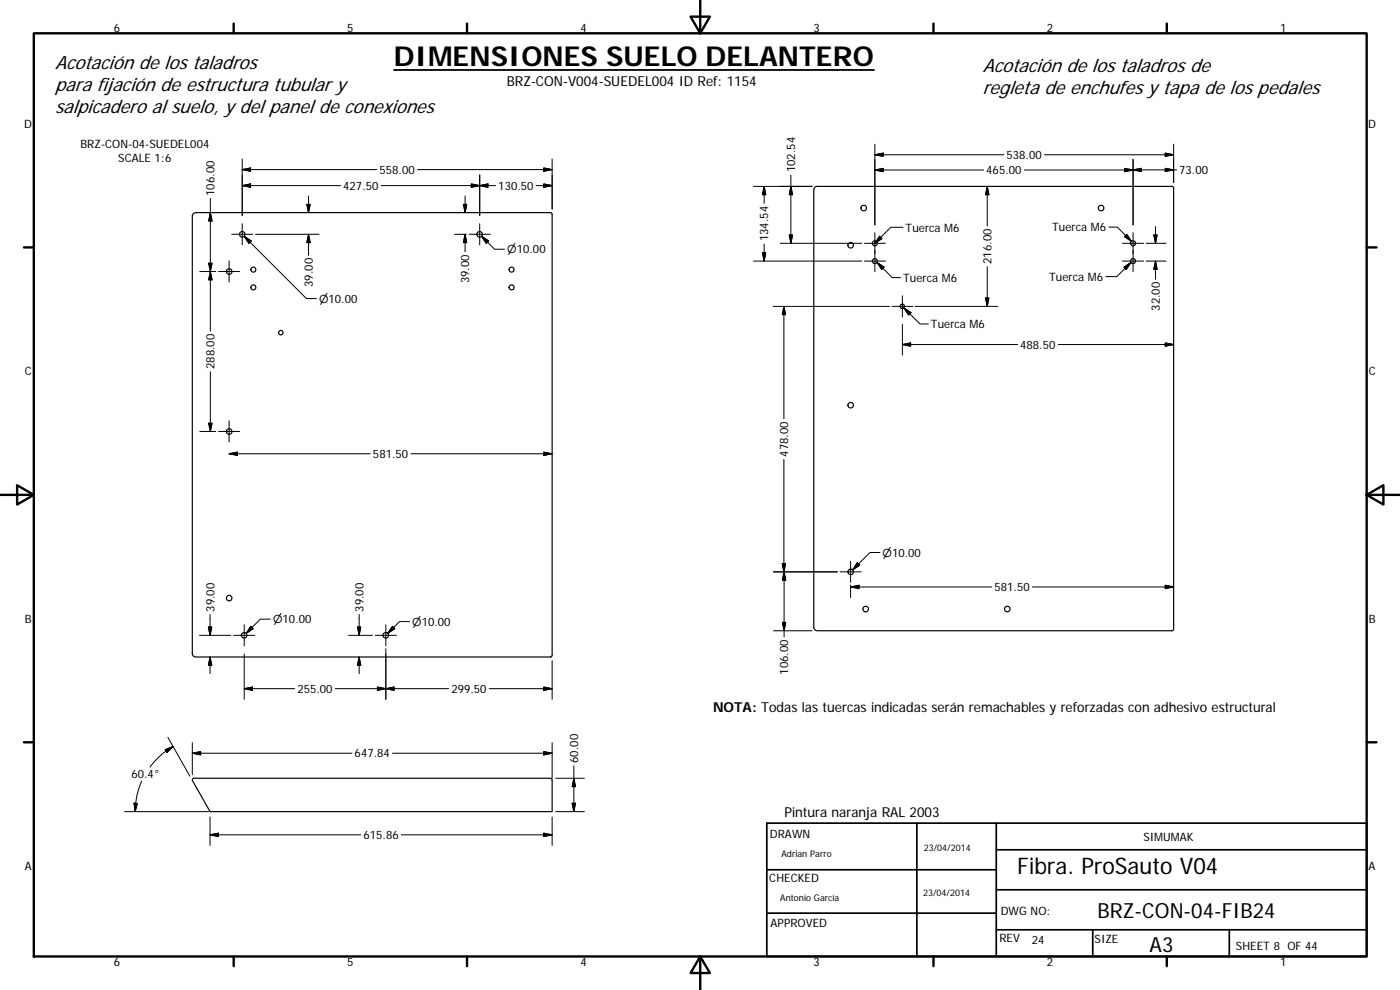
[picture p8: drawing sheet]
<svg xmlns="http://www.w3.org/2000/svg" width="420mm" height="297mm" viewBox="0 0 420 297" stroke-linecap="round" stroke-linejoin="round" font-family="sans-serif">
<g fill="none" stroke="#000" stroke-width=".36">
<path d="M244.4 56.3l.7-.4h106.8l.3 .5-.1 132.6-.4 .3h-106.4a1.08 1.08 0 0 1-1.1-1.1v-131.3zM58 64.1l.8-.3h106.4l.5 .5-.1 132.6-.4 .2h-106.4a1.01 1.01 0 0 1-1.1-1v-131.3zM57.9 233.6l107.3-.1 .5 .5v9.5h-102.7l-5.2-9.2z"/>
<circle cx="72.7" cy="70.3" r=".83"/>
<circle cx="143.9" cy="70.3" r=".83"/>
<circle cx="255.3" cy="73.6" r=".83"/>
<circle cx="259.2" cy="62.4" r=".83"/>
<circle cx="262.5" cy="73" r=".74"/>
<circle cx="262.5" cy="78.3" r=".75"/>
<circle cx="330.5" cy="62.4" r=".83"/>
<circle cx="340" cy="73" r=".74"/>
<circle cx="340" cy="78.3" r=".75"/>
<circle cx="68.8" cy="81.5" r=".83"/>
<circle cx="76" cy="86.2" r=".76"/>
<circle cx="76" cy="80.9" r=".76"/>
<circle cx="84.3" cy="99.8" r=".67"/>
<circle cx="153.5" cy="86.2" r=".76"/>
<circle cx="153.5" cy="80.9" r=".76"/>
<circle cx="270.8" cy="91.9" r=".67"/>
<circle cx="68.8" cy="129.5" r=".83"/>
<circle cx="255.3" cy="121.6" r=".84"/>
<circle cx="68.8" cy="179.5" r=".83"/>
<circle cx="255.3" cy="171.6" r=".83"/>
<circle cx="73.3" cy="190.6" r=".83"/>
<circle cx="115.8" cy="190.6" r=".83"/>
<circle cx="259.8" cy="182.7" r=".83"/>
<circle cx="302.3" cy="182.7" r=".83"/>
</g>
<g fill="none" stroke="#000" stroke-width=".71">
<path d="M10.1 10h400.1v277h-400.1zM70.1 7.1v2.9M140.2 7.1v2.9M207.3 5h5.8l-2.9 5zM210.2 0v10M280.2 7.1v2.9M350.2 7.1v2.9M7.2 74.2h2.9M410.2 74.2h2.9M.2 148.5h9.9M5.1 145.6l5 2.9-5 2.9zM410.2 148.5l5-2.9v5.8z"/>
<path d="M410.2 148.5h9.9M7.2 222.7h2.9M410.2 222.7h2.9M70.1 287v2.9M140.2 287v2.9M210.2 287l2.9 5h-5.8zM210.2 287v10M280.2 287v2.9M350.2 287v2.9"/>
</g>
<path d="M230.1 247h180.1v40h-180.1zM275.2 247v40M299 255h111.2M299 247v40M230.1 274h68.9M230.1 261h68.9M299 279h111.2M299 267h111.2M327.9 279v8M368.9 279v8" fill="none" stroke="#000" stroke-width=".51"/>
<path d="M118.2 21h144.1" fill="none" stroke="#000" stroke-width=".53"/>
<g fill="none" stroke="#000" stroke-width=".3">
<path d="M63.1 59.6v39.8M72.7 47.7v17M72.7 50.9l2.5-.5v1zM72.7 55.7l2.5-.5v1zM72.7 55.7h29.5M72.7 50.9h40.4M92.6 58.8v5M114.4 55.7h34.3M125.3 50.9h40.4M139.6 58.8v5M141.4 55.2l2.6 .5-2.6 .5zM144 52.5v12.2"/>
<path d="M144 55.7l2.4-.5v1zM160.9 55.7h4.8M163.2 55.2l2.5 .5-2.5 .5zM163.2 50.4l2.5 .5-2.5 .5zM165.7 47.7v15M226.2 55.9h17.5M229.3 55.9v5.1M229.3 55.9l.5 2.5h-1zM237.4 52.5v20.5M237.4 55.9l.5 2.5h-1zM262.6 51l2.4-.5v1zM262.6 46.4l2.4-.5v1z"/>
<path d="M262.6 46.4h38.7M262.6 43.3v24.2M295.2 51h-32.6M296.3 55.9v11.9M296.3 55.9l.5 2.5h-1zM307.4 51h32.7M313.5 46.4h38.7M337.5 50.5l2.6 .5-2.6 .5zM340.1 47.8v19.7M340.1 51l2.5-.5v1zM340.1 51h13M349.7 50.5l2.5 .5-2.5 .5z"/>
<path d="M349.7 45.9l2.5 .5-2.5 .5zM352.2 43.3v11.5M62.6 79h1l-.5 2.5zM63.1 63.8l.5 2.5h-1zM68.8 78.3v6.3M69.5 70.3h6.4M72.7 67.1v6.4M73.3 70.9l18.7 18.7h3M73.3 70.9l2.1 1.4-.7 .7zM76.7 70.3h19.1M92.1 61.3h1l-.5 2.5zM92.6 70.3l.5 2.5h-1z"/>
<path d="M92.6 70.3v6.3M136.4 70.3h3.5M139.1 61.3h1l-.5 2.5zM139.6 70.3v5.2M139.6 70.3l.5 2.5h-1zM140.8 70.3h6.3M144 67.1v6.4M144.5 70.9l3.9 3.9h3M144.5 70.9l2.2 1.4-.8 .7zM226.2 78.3h32.4M228.8 75.8h1l-.5 2.5zM229.3 73.2v5.1"/>
<path d="M234.2 73h24.4M236.9 70.5h1l-.5 2.5zM259.4 73h6.3M259.4 78.3h6.3M262.6 69.8v11.7M263.2 78.7l4.6 4.6h2.4M263.2 78.7l2.1 1.4-.7 .7zM271 68.2h-3.7l-4.7 4.7 2.1-1.3-.7-.7-1.4 1.9M332.8 68.1h2.5l4.3 4.3M336.9 73h6.3M336.9 78.3h6.3M338.1 70.3l1.5 2.1-2.1-1.4z"/>
<path d="M339.4 78.7l-4.2 4.3h-3.3M340.1 69.8v11.7M344 73h6M344 78.3h6M346.3 70.5h1l-.5 2.5zM346.8 68v5M346.8 78.3v5.5M346.8 78.3l.5 2.5h-1zM60 81.5h4.8M63.1 81.5l.5 2.5h-1zM65.6 81.5h6.3M232.1 91.9h34.8"/>
<path d="M235.3 91.9v33.7M235.3 91.9l.5 2.5h-1zM267.6 91.9h6.4M270.8 97.3v9.3M270.8 88.8v6.3M271.3 92.4l2.1 1.4-.7 .7zM271.3 92.4l4.8 4.8h2.5M274.6 91.9h24.9M295.8 89.4h1l-.5 2.5zM296.3 80v11.9M337.3 80.2l2.1-1.5-1.4 2.2zM63.1 111.5v18"/>
<path d="M270.8 103.4l2.5-.5v1zM270.8 103.4h34.6M317.6 103.4h34.6M349.7 102.9l2.5 .5-2.5 .5zM60 129.5h4.8M62.6 127h1l-.5 2.5zM65.6 129.5h6.3M68.8 136.1l2.5-.4v1zM68.8 136.1h42.3M68.8 126.3v6.3M123.3 136.1h42.4M163.2 135.7l2.5 .4-2.5 .6z"/>
<path d="M235.3 137.8v53.3M232.1 171.6h19.2M234.8 169.1h1l-.5 2.5zM235.3 171.6l.5 2.5h-1zM252.1 171.6h6.4M255.3 175.6v3.7M255.3 176.1l2.5-.5v1zM255.3 168.4v6.4M255.3 176.1h42.4M257.3 168.8l.7 .8-2.1 1.4zM264.1 165.8h-3l-5.2 5.2M309.8 176.1h42.4"/>
<path d="M349.7 175.6l2.5 .5-2.5 .5zM59.9 190.6h9.4M62.5 188.1h1.1l-.6 2.5zM63 184.4v6.2M63 197.1l.6 2.5h-1.1zM63 197.1v5M70.1 190.6h6.4M73.3 187.5v6.3M73.3 196.2v13.6M75.3 187.9l.7 .7-2.1 1.4zM81.1 185.8h-3l-4.2 4.2M104.6 190.6h7.2"/>
<path d="M107.3 188.1h1l-.5 2.5zM107.8 184.4v6.2M107.8 197.1v5M107.8 197.1l.5 2.5h-1zM112.6 190.6h6.4M115.8 187.5v6.3M115.8 194.6v15.2M117.8 187.9l.7 .7-2.1 1.4zM122.9 186.5h-3l-3.5 3.5M165.7 198.2v11.6M232.1 189.3h11.6M234.8 186.7h1l-.5 2.6z"/>
<path d="M73.3 206.6l2.5-.5v1zM73.3 206.6h15.1M100.6 206.6h34M113.3 206.1l2.5 .5-2.5 .5zM115.8 206.6l2.5-.5v1zM163.2 206.1l2.5 .5-2.5 .5zM165.7 206.6h-18.9M42.5 234.4l-1.4 4.4-.5 4.7M49.6 224.9l2.3-.9-1.8 1.8zM50.4 221.2l6.6 11.7M51.9 224l-3.8 2.8-3.1 3.3M57.7 222.8v9.6"/>
<path d="M57.7 226l2.5-.5v1zM57.7 226h47.9M117.8 226h47.9M163.2 225.5l2.5 .5-2.5 .5zM165.7 222.8v10.6M166.8 233.5h8.6M172.2 229.8v13.7M172.2 233.5l.5 2.5h-1zM37.4 243.5h25.2M40.2 241l1 .1-.6 2.4zM63 245.1v8.6M63 250.5l2.5-.5v1z"/>
<path d="M63 250.5h45.3M120.4 250.5h45.3M163.2 250l2.5 .5-2.5 .5zM165.7 245.1v8.6M166.8 243.5h8.6M171.7 241h1l-.5 2.5z"/>
</g>
<g fill="#000" stroke="#000" stroke-width=".3">
<path d="M72.7 50.9l2.5-.5v1zM72.7 55.7l2.5-.5v1zM141.4 55.2l2.6 .5-2.6 .5zM144 55.7l2.4-.5v1zM163.2 55.2l2.5 .5-2.5 .5zM163.2 50.4l2.5 .5-2.5 .5zM229.3 55.9l.5 2.5h-1zM237.4 55.9l.5 2.5h-1zM262.6 51l2.4-.5v1zM262.6 46.4l2.4-.5v1zM296.3 55.9l.5 2.5h-1zM337.5 50.5l2.6 .5-2.6 .5z"/>
<path d="M340.1 51l2.5-.5v1zM349.7 50.5l2.5 .5-2.5 .5zM349.7 45.9l2.5 .5-2.5 .5zM62.6 79h1l-.5 2.5zM63.1 63.8l.5 2.5h-1zM73.3 70.9l2.1 1.4-.7 .7zM92.1 61.3h1l-.5 2.5zM92.6 70.3l.5 2.5h-1zM139.1 61.3h1l-.5 2.5zM139.6 70.3l.5 2.5h-1zM144.5 70.9l2.2 1.4-.8 .7zM228.8 75.8h1l-.5 2.5z"/>
<path d="M236.9 70.5h1l-.5 2.5zM264 70.9l.7 .7-2.1 1.4zM338.1 70.3l1.5 2.1-2.1-1.4zM346.3 70.5h1l-.5 2.5zM63.1 81.5l.5 2.5h-1zM235.3 91.9l.5 2.5h-1zM263.2 78.7l2.1 1.4-.7 .7zM271.3 92.4l2.1 1.4-.7 .7zM295.8 89.4h1l-.5 2.5zM337.3 80.2l2.1-1.5-1.4 2.2zM346.8 78.3l.5 2.5h-1zM270.8 103.4l2.5-.5v1z"/>
<path d="M349.7 102.9l2.5 .5-2.5 .5zM62.6 127h1l-.5 2.5zM68.8 136.1l2.5-.4v1zM163.2 135.7l2.5 .4-2.5 .6zM234.8 169.1h1l-.5 2.5zM235.3 171.6l.5 2.5h-1zM257.3 168.8l.7 .8-2.1 1.4zM255.3 176.1l2.5-.5v1zM349.7 175.6l2.5 .5-2.5 .5zM62.5 188.1h1.1l-.6 2.5zM63 197.1l.6 2.5h-1.1zM75.3 187.9l.7 .7-2.1 1.4z"/>
<path d="M107.3 188.1h1l-.5 2.5zM107.8 197.1l.5 2.5h-1zM117.8 187.9l.7 .7-2.1 1.4zM234.8 186.7h1l-.5 2.6zM73.3 206.6l2.5-.5v1zM113.3 206.1l2.5 .5-2.5 .5zM115.8 206.6l2.5-.5v1zM163.2 206.1l2.5 .5-2.5 .5zM49.6 224.9l2.3-.9-1.8 1.8zM57.7 226l2.5-.5v1zM163.2 225.5l2.5 .5-2.5 .5zM172.2 233.5l.5 2.5h-1z"/>
<path d="M40.2 241l1 .1-.6 2.4zM63 250.5l2.5-.5v1zM163.2 250l2.5 .5-2.5 .5zM171.7 241h1l-.5 2.5z"/>
</g>
<text font-size="8.2" x="118.2" y="19.7">DIMENSIONES SUELO DELANTERO</text>
<text font-size="6.9" x="305.3" y="262.2">Fibra. ProSauto V04</text>
<g font-size="6.3">
<text x="329.4" y="275.4">BRZ-CON-04-FIB24</text>
<text x="345" y="285.6">A3</text>
</g>
<g font-size="5.8">
<text x="16.5" y="20.8">Acotación de los taladros</text>
<text x="294.9" y="21.6">Acotación de los taladros de</text>
<text x="16.5" y="27.4">para fijación de estructura tubular y</text>
<text x="294.9" y="28.2">regleta de enchufes y tapa de los pedales</text>
<text x="16.5" y="34">salpicadero al suelo, y del panel de conexiones</text>
</g>
<g font-size="4.1">
<text x="152.1" y="25.8">BRZ-CON-V004-SUEDEL004 ID Ref: 1154</text>
<text x="214" y="213.5">NOTA: Todas las tuercas indicadas serán remachables y reforzadas con adhesivo estructural</text>
<text x="235.4" y="245">Pintura naranja RAL 2003</text>
</g>
<g font-size="3.5">
<text x="34.2" y="9.6">6</text>
<text x="104.2" y="9.6">5</text>
<text x="174.2" y="9.6">4</text>
<text x="244.2" y="9.6">3</text>
<text x="314.2" y="9.6">2</text>
<text x="384.2" y="9.6">1</text>
<text x="7.3" y="38.4">D</text>
<text x="410.6" y="38.4">D</text>
<text x="24.1" y="44.4">BRZ-CON-04-SUEDEL004</text>
<text x="302.1" y="47.7">538.00</text>
<text x="35.5" y="48.6">SCALE 1:6</text>
<text x="113.9" y="52.2">558.00</text>
<text x="238.6" y="51.7" transform="rotate(-90 238.6 51.7)">102.54</text>
<text x="296" y="52.3">465.00</text>
<text x="353.9" y="52.3">73.00</text>
<text x="64.4" y="58.8" transform="rotate(-90 64.4 58.8)">106.00</text>
<text x="103" y="57">427.50</text>
<text x="149.6" y="57">130.50</text>
<text x="271.8" y="69.5">Tuerca M6</text>
<text x="315.8" y="69.4">Tuerca M6</text>
<text x="230.6" y="72.4" transform="rotate(-90 230.6 72.4)">134.54</text>
<text x="297.5" y="79.2" transform="rotate(-90 297.5 79.2)">216.00</text>
<text x="93.9" y="86.1" transform="rotate(-90 93.9 86.1)">39.00</text>
<text x="140.9" y="85" transform="rotate(-90 140.9 85)">39.00</text>
<text x="271" y="84.6">Tuerca M6</text>
<text x="314.9" y="84.3">Tuerca M6</text>
<text x="348" y="93.3" transform="rotate(-90 348 93.3)">32.00</text>
<text x="279.4" y="98.5">Tuerca M6</text>
<text x="306.2" y="104.7">488.50</text>
<text x="7.4" y="112.6">C</text>
<text x="64.4" y="110.8" transform="rotate(-90 64.4 110.8)">288.00</text>
<text x="410.8" y="112.6">C</text>
<text x="111.9" y="137.4">581.50</text>
<text x="236.5" y="137.1" transform="rotate(-90 236.5 137.1)">478.00</text>
<text x="298.4" y="177.4">581.50</text>
<text x="64.4" y="183.6" transform="rotate(-90 64.4 183.6)">39.00</text>
<text x="109.1" y="183.6" transform="rotate(-90 109.1 183.6)">39.00</text>
<text x="7.4" y="186.9">B</text>
<text x="410.8" y="186.9">B</text>
<text x="236.6" y="202.5" transform="rotate(-90 236.6 202.5)">106.00</text>
<text x="89.2" y="207.9">255.00</text>
<text x="135.5" y="207.9">299.50</text>
<text x="106.4" y="227.3">647.84</text>
<text x="39.4" y="233.5">60.4°</text>
<text x="173.5" y="228.9" transform="rotate(-90 173.5 228.9)">60.00</text>
<text x="109.1" y="251.8">615.86</text>
<text x="231.1" y="251.4">DRAWN</text>
<text x="343.2" y="252.3">SIMUMAK</text>
<text x="7.4" y="261.1">A</text>
<text x="410.8" y="261.1">A</text>
<text x="230.9" y="264.6">CHECKED</text>
<text x="300.3" y="274.5">DWG NO:</text>
<text x="231.3" y="278.2">APPROVED</text>
<text x="299.9" y="282.6">REV</text>
<text x="309.7" y="283.3">24</text>
<text x="328.5" y="283">SIZE</text>
<text x="370.9" y="285.1">SHEET 8 OF 44</text>
<text x="34.2" y="289.9">6</text>
<text x="104.2" y="289.9">5</text>
<text x="174.2" y="289.9">4</text>
<text x="244.2" y="289.9">3</text>
<text x="314.2" y="289.9">2</text>
<text x="384.2" y="289.9">1</text>
</g>
<g font-size="3.3">
<text x="152.2" y="76">⌀10.00</text>
<text x="95.8" y="90.8">⌀10.00</text>
<text x="264.9" y="167">⌀10.00</text>
<text x="81.9" y="187">⌀10.00</text>
<text x="123.7" y="187.7">⌀10.00</text>
</g>
<g font-size="2.7">
<text x="234.5" y="257.1">Adrian Parro</text>
<text x="277.3" y="255.2">23/04/2014</text>
<text x="277" y="268.7">23/04/2014</text>
<text x="234.2" y="270.2">Antonio García</text>
</g>
</svg>
